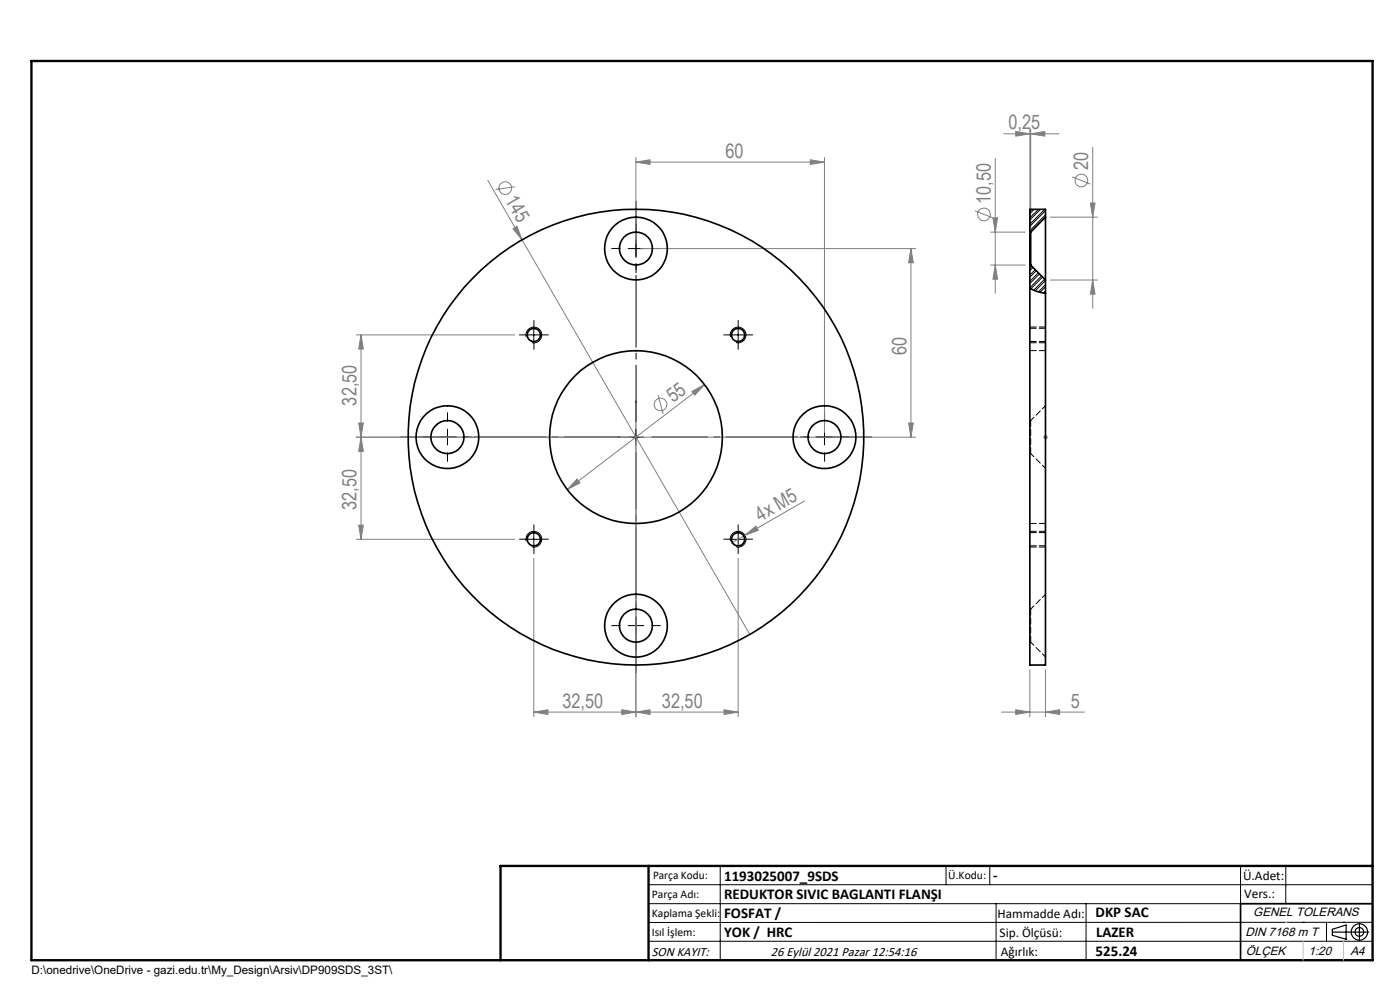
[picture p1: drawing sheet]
<svg xmlns="http://www.w3.org/2000/svg" width="297mm" height="210mm" viewBox="0 0 297 210" stroke-linecap="round" stroke-linejoin="round" font-family="sans-serif">
<g fill="none" stroke="#808080" stroke-width=".21">
<path d="M103.5 38.2l7.2 12.7M109.2 39.6l-4.1 .6M134.9 34.4l3-.5v1zM134.9 33.4v18.3M134.9 34.4h40M171.9 33.9l3 .5-3 .5zM174.9 33.4v58.3M211.1 33.6v28.6M212.9 28.4h11.7M215.5 27.9l3 .5-3 .5zM218.5 27.4v20.8M218.7 28.4l3-.5v1z"/>
<path d="M218.7 27.4v20.8M227.5 37.5l3.8 1.5M231.8 31.2v34.2M108.8 48.5l.9-.5 1 2.9zM110.7 50.9l48.4 83.7M135.9 52.7h58.3M193.3 52.7l.4 3h-.9zM193.3 52.7v40M206.8 44.7l3.9 1.5M210.1 49.2h7.4M210.1 56.2h7.4M210.6 46.2h1l-.5 3z"/>
<path d="M211.1 56.2l.5 3h-1zM222.8 46.1h10M222.8 59.4h10M231.3 43.1h1l-.5 3zM231.8 59.4l.5 3h-1zM75.6 71h33.6M76.6 71l.5 3h-1zM76.6 71v43.4M75.6 92.7h58.3M76.1 89.7h1l-.5 3zM76.6 92.7l.5 3h-1zM134.4 92.7h1"/>
<path d="M134.5 92.4l.8 .7M134.9 93.7v58.3M134.9 92.2v1M135.3 92.4l-.8 .7M135.9 92.7h58.3M139.6 83.8l1.1 4M146.8 83l2.7-1.4-2.1 2.2zM149.5 81.6l-29.2 22.2M192.8 89.7h.9l-.4 3zM221.3 92.7h1M221.4 92.4l.7 .7M221.8 92.2v1"/>
<path d="M222.1 92.4l-.7 .7M75.6 114.4h33.6M76.1 111.4h1l-.5 3zM113.2 118.5v33.5M122.4 101.6l.6 .8-2.7 1.4zM156.6 118.5v33.5M158 113.6l2.4-2 .5 .9zM158 113.6l-2.8 1.6M170.7 106.2l-12.7 7.4M113.2 151.1l3-.5v.9zM113.2 151.1h43.4M131.9 150.6l3 .5-3 .4z"/>
<path d="M134.9 151.1l3-.5v.9zM153.6 150.6l3 .5-3 .4zM212.5 151.1h17.5M215.5 150.6l3 .5-3 .4zM218.5 142.1v9.9M221.8 151.1l3-.5v.9zM221.8 142.1v9.9"/>
<circle cx="107.2" cy="39.9" r="1.34"/>
<circle cx="229.4" cy="38.3" r="1.34"/>
<circle cx="208.7" cy="45.5" r="1.35"/>
<circle cx="140.1" cy="85.8" r="1.34"/>
</g>
<g fill="none" stroke="#000" stroke-width=".21">
<path d="M133.2 52.7h3.4M134.9 51v3.4M111.6 71h3.3M111.7 71.5a1.67 1.67 0 0 1 1.4-2.1 1.67 1.67 0 0 1 1.8 1.8 1.67 1.67 0 0 1-2.1 1.5M113.2 69.4v3.3M154.9 71h3.4M155 71.5a1.67 1.67 0 0 1 1.4-2.1 1.67 1.67 0 0 1 1.8 1.8 1.67 1.67 0 0 1-2.1 1.5M156.6 69.4v3.3M93.2 92.7h3.4M94.9 91v3.4M133.2 92.7h3.4M134.9 91v3.4"/>
<path d="M173.2 92.7h3.4M174.9 91v3.4M111.6 114.4h3.3M111.7 114.8a1.66 1.66 0 0 1 1.4-2.1 1.66 1.66 0 0 1 1.8 1.8 1.66 1.66 0 0 1-2.1 1.5M113.2 112.7v3.4M154.9 114.4h3.4M155 114.8a1.66 1.66 0 0 1 1.4-2.1 1.66 1.66 0 0 1 1.8 1.8 1.66 1.66 0 0 1-2.1 1.5M156.6 112.7v3.4M133.2 132.7h3.4M134.9 131v3.4M137.6 187.7h153.6M137.6 191.7h153.6"/>
<path d="M137.6 199.7h153.6M152.8 183.7v20M200.7 183.7v4M210 183.7v4M211.3 191.7v12M230.4 191.7v12M263.2 183.7v20M272.8 183.7v8M276.4 195.6h.1M281.4 195.6v4.1M285 195.6h.1M291.2 195.6l-153.6 .1"/>
</g>
<g fill="none" stroke="#000" stroke-width=".25">
<path d="M282.6 197.7h7.8M282.6 197.1l3-.9v3l-3-.8zM288.4 195.8v3.8M106.2 203.7h185"/>
<circle cx="288.4" cy="197.7" r="1.74"/>
<circle cx="288.4" cy="197.7" r=".93"/>
</g>
<path d="M131.1 92.7l.3-.1v.2zM134.9 85v7.7h-3.8M134.9 85l.1 .4h-.2zM221.8 92.6v.2zM221.8 85v.4v-.4M221.8 92.7h.1M221.8 85v7.7" fill="none" stroke="#00f" stroke-width=".21"/>
<path d="M131.6 92.7h-46.7M134.9 89.4v-46.7M134.9 96v46.7M138.3 92.7h46.6" fill="none" stroke="#000" stroke-width=".21" stroke-dasharray="15.2 1.3 1.3 1.3" stroke-dashoffset="3.3"/>
<g fill="none" stroke="#000" stroke-width=".21" stroke-dasharray="15.2 1.3 1.3 1.3">
<path d="M131.6 52.7h-1.8M134.9 49.4v-1.9M134.9 56v1.9M138.3 52.7h1.8M111.6 71h-1.4M113.3 69.4v-1.4M113.3 72.7v1.4M114.9 71h1.4M154.9 71h-1.4M156.6 69.4v-1.4M156.6 72.7v1.4M158.3 71h1.4"/>
<path d="M91.6 92.7h-1.8M94.9 89.4v-1.9M94.9 96v1.9M98.3 92.7h1.8M171.6 92.7h-1.8M174.9 89.4v-1.9M174.9 96v1.9M178.3 92.7h1.8M111.6 114.4h-1.4M113.3 112.7v-1.4M113.3 116v1.4M114.9 114.4h1.4"/>
<path d="M154.9 114.4h-1.4M156.6 112.7v-1.4M156.6 116v1.4M158.3 114.4h1.4M131.6 132.7h-1.8M134.9 129.4v-1.9M134.9 136v1.9M138.3 132.7h1.8"/>
</g>
<path d="M218.5 72.7h3.3M221.8 69.4h-3.3M218.5 116h3.3M221.8 112.7h-3.3" fill="none" stroke="#000" stroke-width=".21" stroke-dasharray="1.3 .6" stroke-dashoffset="-.1"/>
<path d="M291.2 191.7h-28v12" fill="none" stroke="#000" stroke-width=".35"/>
<path d="M6.7 12.9h284.5v190.8h-284.5zM137.6 183.7v20M291.2 183.7h-185v20" fill="none" stroke="#000" stroke-width=".5"/>
<path d="M276.4 199.7v4M285 199.7v4" fill="none" stroke="#c0c0c0" stroke-width=".21"/>
<path d="M272.8 195.6h.1" fill="none" stroke="#c0c0c0" stroke-width=".25"/>
<g fill="#00f">
<path d="M131.1 92.7l.3 .1v-.2zM134.9 85l-.1 .4h.2z"/>
<path d="M221.8 92.6v.2zM221.8 85v.4z"/>
</g>
<g fill="#808080">
<path d="M108.8 48.5l.9-.5 1 2.9z"/>
<path d="M158 113.6l2.4-2 .5 .9z"/>
<path d="M131.9 150.6l3 .5-3 .4zM113.2 151.1l3-.5v.9zM171.9 33.9l3 .5-3 .5zM134.9 34.4l3-.5v1z"/>
<path d="M134.9 151.1l3-.5v.9zM153.6 150.6l3 .5-3 .4zM215.5 150.6l3 .5-3 .4zM221.8 151.1l3-.5v.9z"/>
<path d="M215.5 27.9l3 .5-3 .5zM218.7 28.4l3-.5v1z"/>
<path d="M122.4 101.6l-2.1 2.2 2.7-1.4zM146.8 83l.6 .8 2.1-2.2z"/>
<path d="M192.8 89.7h.9l-.4 3zM193.3 52.7l.4 3h-.9z"/>
<path d="M76.1 89.7h1l-.5 3zM76.6 71l.5 3h-1z"/>
<path d="M76.6 92.7l.5 3h-1zM76.1 111.4h1l-.5 3zM210.6 46.2h1l-.5 3zM211.1 56.2l.5 3h-1zM231.3 43.1h1l-.5 3zM231.8 59.4l.5 3h-1z"/>
</g>
<g fill="none" stroke="#000" stroke-width=".35">
<path d="M218.5 49.2v7M218.5 56.2h.2M218.5 56.2v5M218.5 49.2h.2M218.7 49.2v7M218.7 56.2l3.1 3.2M221.8 46.1v13.3M221.8 46.1v-1.7h-3.3v4.8M221.8 59.4v2.8M221.8 46.1l-3.1 3.1M218.5 61.2v79.9h3.3v-78.9M218.5 61.2l1.1 .5 2.2 .5"/>
<circle cx="134.9" cy="52.7" r="3.5"/>
<circle cx="134.9" cy="52.7" r="6.7"/>
<circle cx="113.2" cy="71.1" r="1.4"/>
<circle cx="156.6" cy="71.1" r="1.4"/>
<circle cx="94.9" cy="92.7" r="3.5"/>
<circle cx="94.9" cy="92.7" r="6.7"/>
<circle cx="134.9" cy="92.7" r="18.3"/>
<circle cx="134.9" cy="92.7" r="48.3"/>
<circle cx="174.9" cy="92.7" r="3.5"/>
<circle cx="174.9" cy="92.7" r="6.7"/>
<circle cx="113.2" cy="114.4" r="1.4"/>
<circle cx="156.6" cy="114.4" r="1.4"/>
<circle cx="134.9" cy="132.7" r="6.7"/>
<circle cx="134.9" cy="132.7" r="3.5"/>
</g>
<g fill="none" stroke="#000" stroke-width=".21">
<path d="M218.9 56.5l-.4 .5M218.9 44.4l-.4 .5M219.1 56.8l-.6 .6M219.4 44.4l-.9 .9M219.6 57.2l-1.1 1.1M219.9 57.4l-1.4 1.4M220.3 57.9l-1.8 1.8M220.3 44.4l-1.8 1.8M220.5 58.1l-2 2M220.7 44.4l-2.2 2.3M220.9 58.6l-2.4 2.4M221.2 58.8l-2.5 2.5"/>
<path d="M221.6 59.2l-2.3 2.4M221.7 44.4l-3.2 3.1M221.8 59.5l-2.2 2.2M221.8 45.6l-3.3 3.3M221.8 44.7l-3.3 3.3M221.8 46l-3.2 3.2M221.8 60.4l-1.5 1.5M221.8 61.7l-.4 .5M221.8 60.8l-1.2 1.2M221.8 62.2h.1"/>
</g>
<path d="M218.5 96.2h.2M218.7 89.2v7M218.7 89.2h-.2M218.5 136.2h.2M218.7 129.2v7M218.7 129.2h-.2" fill="none" stroke="#000" stroke-width=".21" stroke-dasharray="1.3 .6"/>
<path d="M218.7 96.2l3.1 3.2M221.8 86l-3.1 3.2M218.7 136.2l3.1 3.2M221.8 126l-3.1 3.2" fill="none" stroke="#000" stroke-width=".21" stroke-dasharray="1.3 .6" stroke-dashoffset=".3"/>
<path d="M218.5 72.4h3.3M221.8 69.6h-3.3M221.8 74.4h-3.3M218.5 115.8h3.3M218.5 111h3.3M221.8 113h-3.3" fill="none" stroke="#000" stroke-width=".21" stroke-dasharray="1.3 .6" stroke-dashoffset="-.1"/>
<g font-size="4.2" fill="#808080">
<text x="213.9" y="27.4">0,25</text>
<text x="153.9" y="33.4">60</text>
<text x="230.9" y="36" transform="rotate(-90 230.9 36)">20</text>
<text x="107.1" y="42.5" transform="rotate(60 107.1 42.5)">145</text>
<text x="210.2" y="43.2" transform="rotate(-90 210.2 43.2)">10,50</text>
<text x="192.3" y="75.4" transform="rotate(-90 192.3 75.4)">60</text>
<text x="75.7" y="86" transform="rotate(-90 75.7 86)">32,50</text>
<text x="142.8" y="85.6" transform="rotate(-37 142.8 85.6)">55</text>
<text x="75.7" y="108.2" transform="rotate(-90 75.7 108.2)">32,50</text>
<text x="161.3" y="110.7" transform="rotate(-30 161.3 110.7)">4x M5</text>
<text x="119.3" y="150.1">32,50</text>
<text x="140.4" y="150.1">32,50</text>
<text x="227.2" y="150.1">5</text>
</g>
<g font-size="3.2">
<text x="153.6" y="186.8">1193025007_9SDS</text>
<text x="153.6" y="190.8">REDUKTOR SIVIC BAGLANTI FLANŞI</text>
<text x="210.7" y="186.6">-</text>
<text x="153.6" y="194.8">FOSFAT /</text>
<text x="232.4" y="194.5">DKP SAC</text>
<text x="153.6" y="198.8">YOK / HRC</text>
<text x="232.4" y="202.8">525.24</text>
<text x="232.5" y="198.8">LAZER</text>
</g>
<g font-size="2.8">
<text x="263.7" y="186.7">Ü.Adet:</text>
<text x="263.9" y="190.5">Vers.:</text>
<text x="211.6" y="194.8">Hammadde Adı:</text>
<text x="138.3" y="202.8">SON KAYIT:</text>
<text x="163.6" y="202.8">26 Eylül 2021 Pazar 12:54:16</text>
<text x="212.1" y="198.7">Sip. Ölçüsü:</text>
<text x="212.3" y="202.7">Ağırlık:</text>
</g>
<g font-size="2.6">
<text x="265.9" y="194.4">GENEL TOLERANS</text>
<text x="264.2" y="198.5">DIN 7168 m T</text>
<text x="264.3" y="202.6">ÖLÇEK</text>
<text x="277.6" y="202.6">1:20</text>
<text x="286.5" y="202.6">A4</text>
</g>
<g font-size="2.5">
<text x="138.3" y="190.5">Parça Adı:</text>
<text x="138.5" y="186.5">Parça Kodu:</text>
<text x="201.2" y="186.5">Ü.Kodu:</text>
<text x="138.3" y="194.5">Kaplama Şekli:</text>
<text x="138.3" y="198.6">Isıl İşlem:</text>
<text x="6.7" y="206.7">D:\onedrive\OneDrive - gazi.edu.tr\My_Design\Arsiv\DP909SDS_3ST\</text>
</g>
</svg>
